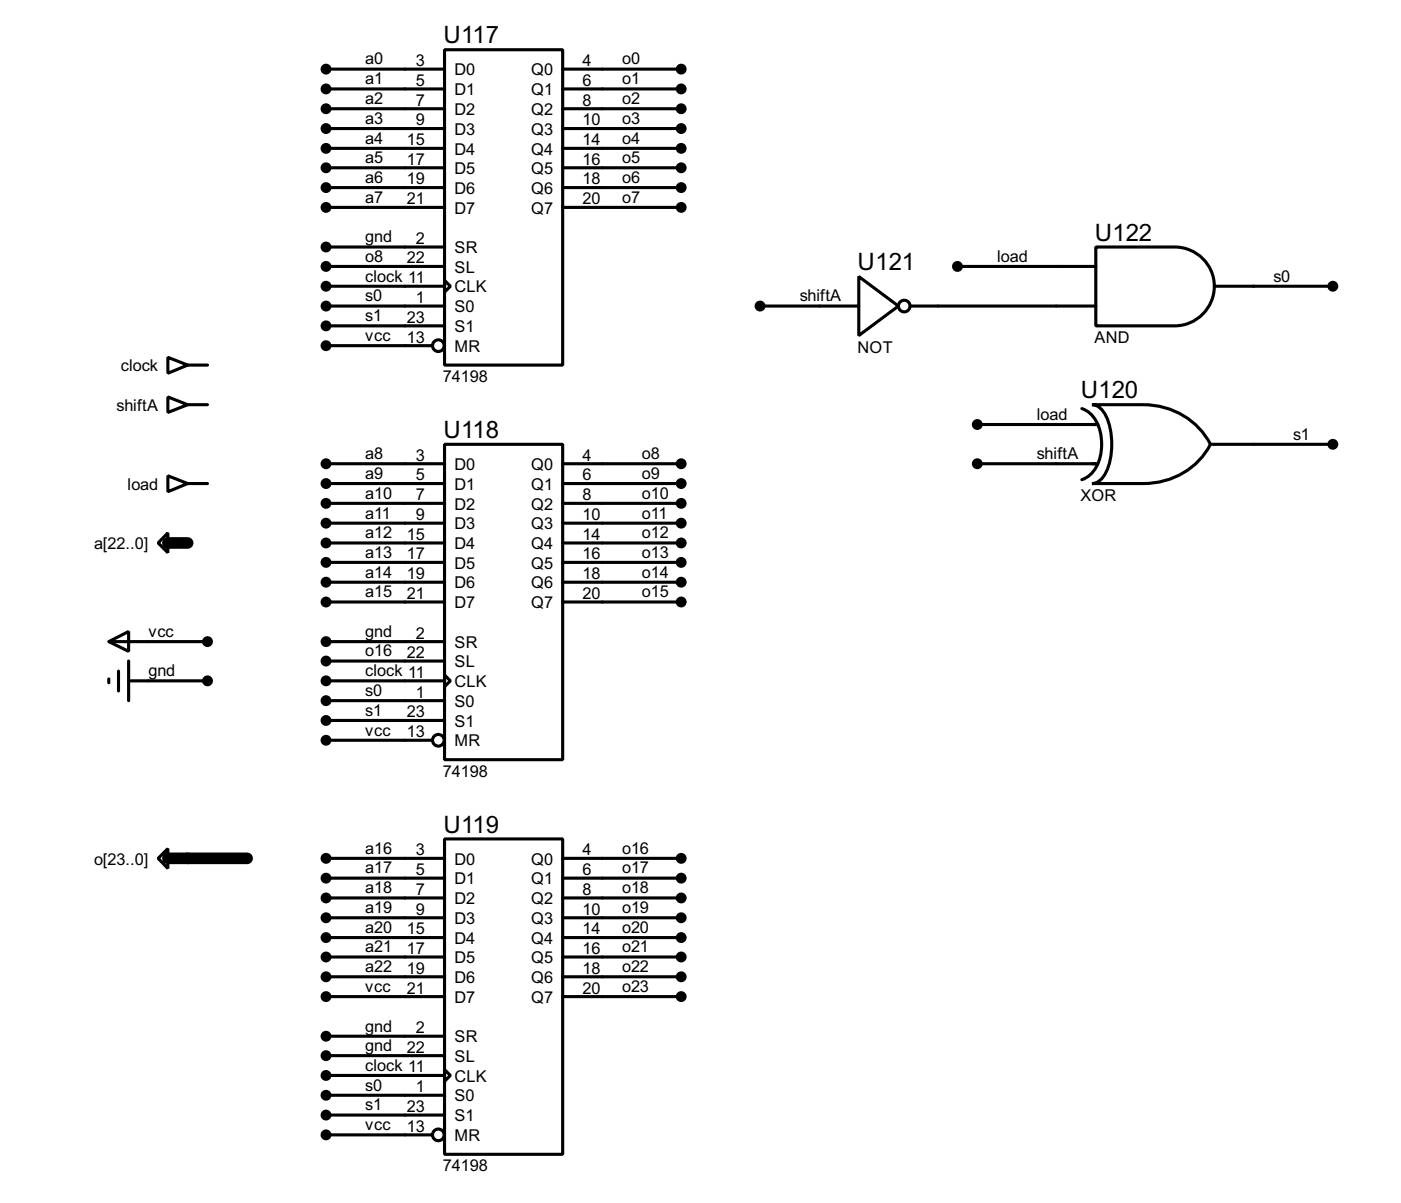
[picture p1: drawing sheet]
<svg xmlns="http://www.w3.org/2000/svg" width="180mm" height="155mm" viewBox="0 0 180 155" stroke-linecap="round" stroke-linejoin="round" font-family="sans-serif">
<path d="M21.6 69.9h2.6M21.6 110.5h10.2" fill="none" stroke="#000" stroke-width="1.5"/>
<g fill="none" stroke="#000" stroke-width=".4">
<path d="M42 8.9h15.2M42 11.5h15.2M42 14h15.2M42 16.6h15.2M42 19.1h15.2M57.2 6.4h15.2v40.6h-15.2zM72.4 8.9h15.3M72.4 11.5h15.3M72.4 14h15.3M72.4 16.6h15.3M72.4 19.1h15.3M42 21.6h15.2"/>
<path d="M42 24.2h15.2M42 26.7h15.2M42 31.8h15.2M42 34.3h15.2M42 36.9h15.2M42 39.4h15.2M57.2 36.1l.8 .8-.8 .7zM72.4 21.6h15.3M72.4 24.2h15.3M72.4 26.7h15.3M97.8 39.4h12.7M110.5 35.6l5.1 3.8-5.1 3.8z"/>
<path d="M117.1 39.4h23.9M123.2 34.3h17.8M141 31.8h10.2a5.1 5.1 0 0 1 5.1 5.1 5.1 5.1 0 0 1-5.1 5.1h-10.2zM156.3 36.9h15.2M21.6 46l2.6 1-2.6 1.1zM21.6 51.1l2.6 1-2.6 1zM24.2 47h2.5M24.2 52.1h2.5M42 42h15.2M42 44.5h13.7M42 59.7h15.2M57.2 57.2h15.2v40.6h-15.2z"/>
<path d="M72.4 59.7h15.3M125.8 59.7h15.5M125.8 54.7h15.5M139.2 52.6a4.1 4.1 0 0 1 2.5 3.8 5.2 5.2 0 0 1-1.9 5.1l-.6 .3M140.5 52.1h6.6a9.6 9.6 0 0 1 8.7 5.1 9.6 9.6 0 0 1-8.7 5.1h-6.6a2.22 2.22 0 0 0 1.8-1.5 9.3 9.3 0 0 0 0-7.2 2.22 2.22 0 0 0-1.8-1.5zM155.8 57.2h15.7M21.6 61.3l2.6 1-2.6 1zM21.6 68.6v2.6l-1.2-1.3zM24.2 62.3h2.5M42 62.3h15.2M42 64.8h15.2M42 67.4h15.2"/>
<path d="M42 69.9h15.2M42 72.4h15.2M42 75h15.2M42 77.5h15.2M72.4 62.3h15.3M72.4 64.8h15.3M72.4 67.4h15.3M72.4 69.9h15.3M72.4 72.4h15.3M72.4 75h15.3M72.4 77.5h15.3M14 82.6l2.6-1.3v2.6z"/>
<path d="M14 82.6h12.7M14 87.4v.5M15.3 86.4v2.6M16.6 87.7h10.1M16.6 85.1v5.1M42 82.6h15.2M42 85.1h15.2M42 87.7h15.2M42 90.2h15.2M42 92.8h15.2M42 95.3h13.7M57.2 86.9l.8 .8-.8 .7z"/>
<path d="M20.4 110.5l1.2-1.2v2.5zM42 110.5h15.2M42 113.1h15.2M42 115.6h15.2M42 118.2h15.2M57.2 108h15.2v40.6h-15.2zM72.4 110.5h15.3M72.4 113.1h15.3M72.4 115.6h15.3M72.4 118.2h15.3M42 120.7h15.2M42 123.2h15.2"/>
<path d="M42 125.8h15.2M42 128.3h15.2M42 133.4h15.2M42 135.9h15.2M42 138.5h15.2M57.2 137.7l.8 .8-.8 .7zM72.4 120.7h15.3M72.4 123.2h15.3M72.4 125.8h15.3M72.4 128.3h15.3M42 141h15.2M42 143.6h15.2"/>
<path d="M42 146.1h13.7"/>
<circle cx="116.3" cy="39.4" r=".75"/>
<circle cx="56.4" cy="44.5" r=".75"/>
<circle cx="56.4" cy="95.3" r=".75"/>
<circle cx="56.4" cy="146.1" r=".75"/>
</g>
<g fill="#000" stroke="#000" stroke-width=".4">
<circle cx="41.9" cy="14" r=".5"/>
<circle cx="41.9" cy="16.6" r=".5"/>
<circle cx="41.9" cy="19.1" r=".5"/>
<circle cx="41.9" cy="11.5" r=".5"/>
<circle cx="41.9" cy="8.9" r=".5"/>
<circle cx="87.6" cy="14" r=".5"/>
<circle cx="87.6" cy="16.6" r=".5"/>
<circle cx="87.6" cy="19.1" r=".5"/>
<circle cx="87.6" cy="8.9" r=".5"/>
<circle cx="87.6" cy="11.5" r=".5"/>
<circle cx="41.9" cy="21.6" r=".5"/>
<circle cx="41.9" cy="24.2" r=".5"/>
<circle cx="41.9" cy="36.9" r=".5"/>
<circle cx="41.9" cy="26.7" r=".5"/>
<circle cx="41.9" cy="34.3" r=".5"/>
<circle cx="41.9" cy="39.4" r=".5"/>
<circle cx="41.9" cy="31.8" r=".5"/>
<circle cx="87.6" cy="21.6" r=".5"/>
<circle cx="87.6" cy="24.2" r=".5"/>
<circle cx="87.6" cy="26.7" r=".5"/>
<circle cx="97.8" cy="39.4" r=".5"/>
<circle cx="123.2" cy="34.3" r=".5"/>
<circle cx="171.5" cy="36.9" r=".5"/>
<circle cx="41.9" cy="59.7" r=".5"/>
<circle cx="41.9" cy="42" r=".5"/>
<circle cx="41.9" cy="44.5" r=".5"/>
<circle cx="87.6" cy="59.7" r=".5"/>
<circle cx="125.7" cy="54.7" r=".5"/>
<circle cx="125.7" cy="59.7" r=".5"/>
<circle cx="171.5" cy="57.2" r=".5"/>
<circle cx="41.9" cy="62.3" r=".5"/>
<circle cx="41.9" cy="67.4" r=".5"/>
<circle cx="41.9" cy="72.4" r=".5"/>
<circle cx="41.9" cy="64.8" r=".5"/>
<circle cx="41.9" cy="69.9" r=".5"/>
<circle cx="41.9" cy="77.5" r=".5"/>
<circle cx="41.9" cy="75" r=".5"/>
<circle cx="87.6" cy="69.9" r=".5"/>
<circle cx="87.6" cy="64.8" r=".5"/>
<circle cx="87.6" cy="75" r=".5"/>
<circle cx="87.6" cy="77.5" r=".5"/>
<circle cx="87.6" cy="67.4" r=".5"/>
<circle cx="87.6" cy="72.4" r=".5"/>
<circle cx="87.6" cy="62.3" r=".5"/>
<circle cx="26.7" cy="82.6" r=".5"/>
<circle cx="26.7" cy="87.7" r=".5"/>
<circle cx="41.9" cy="95.3" r=".5"/>
<circle cx="41.9" cy="85.1" r=".5"/>
<circle cx="41.9" cy="90.2" r=".5"/>
<circle cx="41.9" cy="87.7" r=".5"/>
<circle cx="41.9" cy="82.6" r=".5"/>
<circle cx="41.9" cy="92.8" r=".5"/>
<circle cx="41.9" cy="115.6" r=".5"/>
<circle cx="41.9" cy="110.5" r=".5"/>
<circle cx="41.9" cy="118.2" r=".5"/>
<circle cx="41.9" cy="113.1" r=".5"/>
<circle cx="87.6" cy="115.6" r=".5"/>
<circle cx="87.6" cy="118.2" r=".5"/>
<circle cx="87.6" cy="110.5" r=".5"/>
<circle cx="87.6" cy="113.1" r=".5"/>
<circle cx="41.9" cy="138.5" r=".5"/>
<circle cx="41.9" cy="128.3" r=".5"/>
<circle cx="41.9" cy="133.4" r=".5"/>
<circle cx="41.9" cy="125.8" r=".5"/>
<circle cx="41.9" cy="120.7" r=".5"/>
<circle cx="41.9" cy="123.2" r=".5"/>
<circle cx="41.9" cy="135.9" r=".5"/>
<circle cx="87.6" cy="128.3" r=".5"/>
<circle cx="87.6" cy="120.7" r=".5"/>
<circle cx="87.6" cy="123.2" r=".5"/>
<circle cx="87.6" cy="125.8" r=".5"/>
<circle cx="41.9" cy="141" r=".5"/>
<circle cx="41.9" cy="143.6" r=".5"/>
<circle cx="41.9" cy="146.1" r=".5"/>
</g>
<g font-size="3.5">
<text x="57.1" y="5.6">U117</text>
<text x="110.4" y="34.8">U121</text>
<text x="140.9" y="31">U122</text>
<text x="139.1" y="51.3">U120</text>
<text x="57.1" y="56.4">U118</text>
<text x="57.1" y="107.2">U119</text>
</g>
<g font-size="2.4">
<text x="47" y="8.3">a0</text>
<text x="47" y="10.9">a1</text>
<text x="53.5" y="8.5">3</text>
<text x="53.5" y="11.1">5</text>
<text x="58.5" y="9.7">D0</text>
<text x="68.3" y="9.7">Q0</text>
<text x="75" y="8.5">4</text>
<text x="75" y="11.1">6</text>
<text x="80.1" y="8.3">o0</text>
<text x="80.1" y="10.9">o1</text>
<text x="47" y="13.4">a2</text>
<text x="47" y="15.9">a3</text>
<text x="53.5" y="13.6">7</text>
<text x="53.5" y="16.2">9</text>
<text x="58.5" y="12.3">D1</text>
<text x="58.5" y="14.8">D2</text>
<text x="58.5" y="17.3">D3</text>
<text x="68.3" y="12.3">Q1</text>
<text x="68.3" y="14.8">Q2</text>
<text x="68.3" y="17.3">Q3</text>
<text x="75" y="13.6">8</text>
<text x="75" y="16.2">10</text>
<text x="80.1" y="13.4">o2</text>
<text x="80.1" y="15.9">o3</text>
<text x="47" y="18.5">a4</text>
<text x="47" y="21">a5</text>
<text x="47" y="23.6">a6</text>
<text x="52.4" y="18.7">15</text>
<text x="52.4" y="21.2">17</text>
<text x="52.4" y="23.8">19</text>
<text x="58.5" y="19.9">D4</text>
<text x="58.5" y="22.4">D5</text>
<text x="68.3" y="19.9">Q4</text>
<text x="68.3" y="22.4">Q5</text>
<text x="75" y="18.7">14</text>
<text x="75" y="21.2">16</text>
<text x="75" y="23.8">18</text>
<text x="80.1" y="18.5">o4</text>
<text x="80.1" y="21">o5</text>
<text x="80.1" y="23.6">o6</text>
<text x="47" y="26.1">a7</text>
<text x="52.4" y="26.3">21</text>
<text x="58.5" y="25">D6</text>
<text x="58.5" y="27.5">D7</text>
<text x="68.3" y="25">Q6</text>
<text x="68.3" y="27.5">Q7</text>
<text x="75" y="26.3">20</text>
<text x="80.1" y="26.1">o7</text>
<text x="47" y="31.2">gnd</text>
<text x="47" y="33.7">o8</text>
<text x="52.4" y="33.9">22</text>
<text x="53.5" y="31.4">2</text>
<text x="58.5" y="32.6">SR</text>
<text x="58.5" y="35.1">SL</text>
<text x="128.3" y="33.7">load</text>
<text x="47" y="36.3">clock 11</text>
<text x="47" y="38.8">s0</text>
<text x="47" y="41.3">s1</text>
<text x="52.4" y="41.6">23</text>
<text x="53.5" y="39">1</text>
<text x="58.5" y="37.7">CLK</text>
<text x="58.5" y="40.2">S0</text>
<text x="102.9" y="38.8">shiftA</text>
<text x="163.9" y="36.3">s0</text>
<text x="15.6" y="47.8">clock</text>
<text x="47" y="43.9">vcc</text>
<text x="52.4" y="44.1">13</text>
<text x="58.5" y="42.7">S1</text>
<text x="58.5" y="45.3">MR</text>
<text x="110.3" y="45.4">NOT</text>
<text x="140.8" y="44.1">AND</text>
<text x="15" y="52.9">shiftA</text>
<text x="57" y="49.2">74198</text>
<text x="47" y="59.1">a8</text>
<text x="53.5" y="59.3">3</text>
<text x="75" y="59.3">4</text>
<text x="82.6" y="59.1">o8</text>
<text x="133.4" y="59.1">shiftA</text>
<text x="133.4" y="54">load</text>
<text x="166.4" y="56.6">s1</text>
<text x="16.4" y="63.1">load</text>
<text x="47" y="61.7">a9</text>
<text x="47" y="64.2">a10</text>
<text x="53.5" y="61.9">5</text>
<text x="53.5" y="64.4">7</text>
<text x="58.5" y="60.5">D0</text>
<text x="58.5" y="63.1">D1</text>
<text x="58.5" y="65.6">D2</text>
<text x="68.3" y="60.5">Q0</text>
<text x="68.3" y="63.1">Q1</text>
<text x="68.3" y="65.6">Q2</text>
<text x="75" y="61.9">6</text>
<text x="75" y="64.4">8</text>
<text x="82.6" y="61.7">o9</text>
<text x="82.6" y="64.2">o10</text>
<text x="139" y="64.5">XOR</text>
<text x="12.1" y="70.7">a[22..0]</text>
<text x="47" y="66.8">a11</text>
<text x="47" y="69.3">a12</text>
<text x="47" y="71.8">a13</text>
<text x="52.4" y="69.5">15</text>
<text x="53.5" y="67">9</text>
<text x="58.5" y="68.2">D3</text>
<text x="58.5" y="70.7">D4</text>
<text x="68.3" y="68.2">Q3</text>
<text x="68.3" y="70.7">Q4</text>
<text x="75" y="67">10</text>
<text x="75" y="69.5">14</text>
<text x="82.6" y="66.8">o11</text>
<text x="82.6" y="69.3">o12</text>
<text x="82.6" y="71.8">o13</text>
<text x="47" y="74.4">a14</text>
<text x="47" y="76.9">a15</text>
<text x="52.4" y="72">17</text>
<text x="52.4" y="74.6">19</text>
<text x="52.4" y="77.1">21</text>
<text x="58.5" y="73.2">D5</text>
<text x="58.5" y="75.8">D6</text>
<text x="68.3" y="73.2">Q5</text>
<text x="68.3" y="75.8">Q6</text>
<text x="75" y="72">16</text>
<text x="75" y="74.6">18</text>
<text x="75" y="77.1">20</text>
<text x="82.6" y="74.4">o14</text>
<text x="82.6" y="76.9">o15</text>
<text x="19.1" y="82">vcc</text>
<text x="47" y="82">gnd</text>
<text x="53.5" y="82.2">2</text>
<text x="58.5" y="78.3">D7</text>
<text x="58.5" y="83.4">SR</text>
<text x="68.3" y="78.3">Q7</text>
<text x="19.1" y="87.1">gnd</text>
<text x="47" y="84.5">o16</text>
<text x="47" y="87.1">clock 11</text>
<text x="47" y="89.6">s0</text>
<text x="52.4" y="84.7">22</text>
<text x="53.5" y="89.8">1</text>
<text x="58.5" y="85.9">SL</text>
<text x="58.5" y="88.5">CLK</text>
<text x="47" y="92.2">s1</text>
<text x="47" y="94.7">vcc</text>
<text x="52.4" y="92.4">23</text>
<text x="52.4" y="94.9">13</text>
<text x="58.5" y="91">S0</text>
<text x="58.5" y="93.6">S1</text>
<text x="57" y="100">74198</text>
<text x="58.5" y="96.1">MR</text>
<text x="12.1" y="111.3">o[23..0]</text>
<text x="47" y="109.9">a16</text>
<text x="47" y="112.5">a17</text>
<text x="53.5" y="110.1">3</text>
<text x="53.5" y="112.7">5</text>
<text x="58.5" y="111.3">D0</text>
<text x="58.5" y="113.9">D1</text>
<text x="68.3" y="111.3">Q0</text>
<text x="68.3" y="113.9">Q1</text>
<text x="75" y="110.1">4</text>
<text x="75" y="112.7">6</text>
<text x="80.1" y="109.9">o16</text>
<text x="80.1" y="112.5">o17</text>
<text x="47" y="115">a18</text>
<text x="47" y="117.6">a19</text>
<text x="53.5" y="115.2">7</text>
<text x="53.5" y="117.8">9</text>
<text x="58.5" y="116.4">D2</text>
<text x="58.5" y="119">D3</text>
<text x="68.3" y="116.4">Q2</text>
<text x="68.3" y="119">Q3</text>
<text x="75" y="115.2">8</text>
<text x="75" y="117.8">10</text>
<text x="80.1" y="115">o18</text>
<text x="80.1" y="117.6">o19</text>
<text x="47" y="120.1">a20</text>
<text x="47" y="122.6">a21</text>
<text x="47" y="125.2">a22</text>
<text x="52.4" y="120.3">15</text>
<text x="52.4" y="122.8">17</text>
<text x="52.4" y="125.4">19</text>
<text x="58.5" y="121.5">D4</text>
<text x="58.5" y="124">D5</text>
<text x="68.3" y="121.5">Q4</text>
<text x="68.3" y="124">Q5</text>
<text x="75" y="120.3">14</text>
<text x="75" y="122.8">16</text>
<text x="75" y="125.4">18</text>
<text x="80.1" y="120.1">o20</text>
<text x="80.1" y="122.6">o21</text>
<text x="80.1" y="125.2">o22</text>
<text x="47" y="127.7">vcc</text>
<text x="52.4" y="127.9">21</text>
<text x="58.5" y="126.6">D6</text>
<text x="58.5" y="129.1">D7</text>
<text x="68.3" y="126.6">Q6</text>
<text x="68.3" y="129.1">Q7</text>
<text x="75" y="127.9">20</text>
<text x="80.1" y="127.7">o23</text>
<text x="47" y="132.8">gnd</text>
<text x="47" y="135.3">gnd</text>
<text x="47" y="137.9">clock 11</text>
<text x="52.4" y="135.5">22</text>
<text x="53.5" y="133">2</text>
<text x="58.5" y="134.2">SR</text>
<text x="58.5" y="136.7">SL</text>
<text x="47" y="140.4">s0</text>
<text x="47" y="143">s1</text>
<text x="52.4" y="143.2">23</text>
<text x="53.5" y="140.6">1</text>
<text x="58.5" y="139.3">CLK</text>
<text x="58.5" y="141.8">S0</text>
<text x="47" y="145.5">vcc</text>
<text x="52.4" y="145.7">13</text>
<text x="58.5" y="144.4">S1</text>
<text x="58.5" y="146.9">MR</text>
<text x="57" y="150.8">74198</text>
</g>
</svg>
